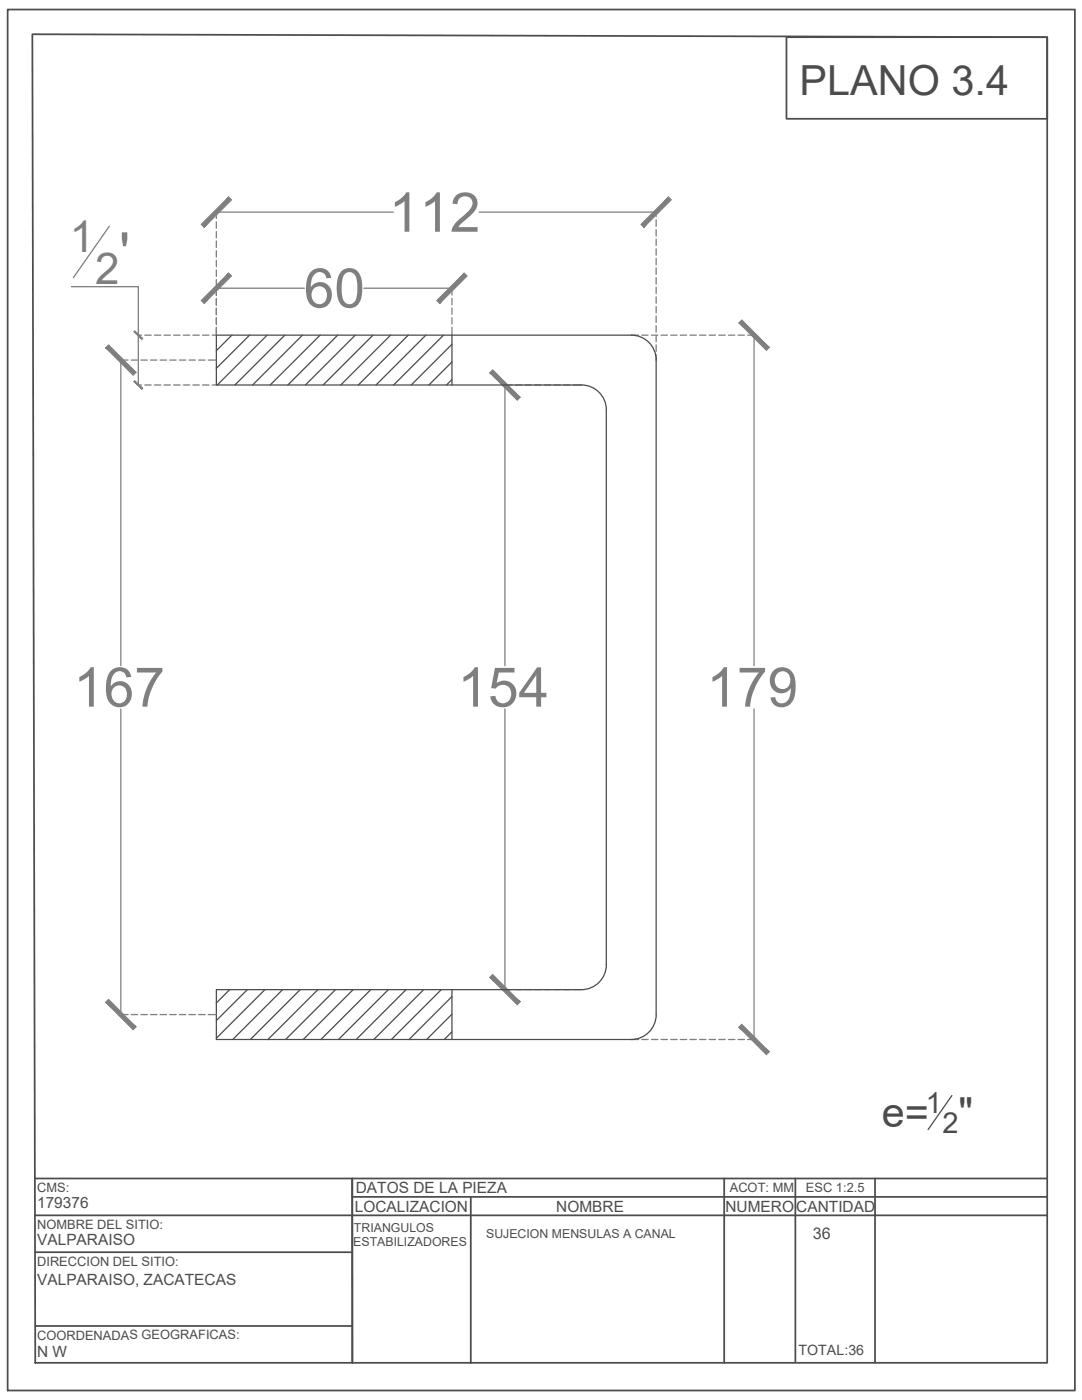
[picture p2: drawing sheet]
<svg xmlns="http://www.w3.org/2000/svg" width="216mm" height="279mm" viewBox="0 0 216 279" stroke-linecap="round" stroke-linejoin="round" font-family="sans-serif">
<!-- layer: Nuevo -->
<g fill="none" stroke="#4c4c4c" stroke-width=".25">
<path d="M46.3 66.9l-3.1 3.1M49.8 66.9l-6.6 6.6M53.3 66.9l-9.9 9.9M56.8 66.9l-9.9 9.9M60.3 66.9l-9.9 9.9M63.9 66.9l-10 9.9M67.4 66.9l-10 9.9M70.9 66.9l-10 9.9M74.4 66.9l-9.9 9.9M77.9 66.9l-9.9 9.9M81.5 66.9l-10 9.9M85 66.9l-10 9.9"/>
<path d="M88.5 66.9l-10 9.9M90.2 68.7l-8.1 8.1M90.2 72.2l-4.6 4.6M90.2 75.7l-1.1 1.1M90.2 66.9v9.9M116 76.8a5 5 0 0 1 5 5v110.7M130.9 71.9v130.6a5 5 0 0 1-4.9 5h-82.8v-10h72.8M130.9 71.9a5 5 0 0 0-4.9-5h-82.8v9.9h72.8M45.8 197.5l-2.6 2.7M49.4 197.5l-6.2 6.2M52.9 197.5l-9.7 9.7M56.4 197.5l-10 10"/>
<path d="M59.9 197.5l-9.9 10M63.4 197.5l-9.9 10M66.9 197.5l-9.9 10M70.5 197.5l-10 10M74 197.5l-10 10M77.5 197.5l-10 10M81 197.5l-9.9 10M84.5 197.5l-9.9 10M88.1 197.5l-10 10M90.2 198.9l-8.6 8.6M90.2 197.5v10M121 192.5a5 5 0 0 1-5 5"/>
<path d="M90.2 202.4l-5.1 5.1M90.2 205.9l-1.5 1.6"/>
</g>
<!-- layer: Cotas -->
<g fill="none" stroke="#7f7f7f" stroke-width=".25">
<path d="M14.2 57.2h13.4v19.6M21.8 45.2l-7.2 10.2M43.2 42.2v1.4M43.2 44.3v1.3M43.2 46.2v1.3M43.2 48.1v1.3M43.2 50v1.3M43.2 52v1.2M43.2 53.9v1.3M43.2 55.8v1.3M43.2 57.4v1.6M43.2 59.6v1.3"/>
<path d="M43.2 57.5h17.5M43.2 42.3h35.3M72.6 57.5h17.6M90.2 57.4v1.5M90.2 59.6v1.2M95.6 42.3h35.3M130.9 42.2v1M130.9 43.9v1.3M130.9 45.8v1.3M130.9 47.7v1.3M130.9 49.6v1.3M130.9 51.6v1.2"/>
<path d="M130.9 53.5v1.3M130.9 55.4v1.3M130.9 57.3v1.3M130.9 59.2v1.3M24 71.9h1.5M24.1 71.9v61M26.2 71.9h1.3M27.5 66.9h.7M27.5 76.8h.7M28.1 71.9h1.3M28.9 66.9h1.3M28.9 76.8h1.3"/>
<path d="M30 71.9h1.3M30.8 66.9h1.3M30.8 76.8h1.3M32 71.9h1.2M32.7 66.9h1.3M32.7 76.8h1.3M33.9 71.9h1.2M34.6 66.9h1.3M34.6 76.8h1.3M35.8 71.9h1.3M36.6 66.9h1.3M36.6 76.8h1.3"/>
<path d="M37.7 71.9h1.3M38.5 66.9h1.3M38.5 76.8h1.3M39.6 71.9h1.3M40.4 66.9h1.3M40.4 76.8h1.3M41.6 71.9h1.5M42.3 66.9h.8M42.3 76.8h.8M43.2 61.5v1.3M43.2 63.4v1.4M43.2 65.3v1.5"/>
<path d="M90.2 61.5v1.2M90.2 63.4v1.3M90.2 65.3v1.5M100.6 76.8h1.6M100.8 76.8v56.1M102.8 76.8h1.3M104.8 76.8h1.2M106.7 76.8h1.3M108.6 76.8h1.3M110.5 76.8h1.3M112.4 76.8h1.3M114.4 76.8h1.6"/>
<path d="M126 66.9h1.4M128.1 66.9h1.2M130 66.9h1.3M130.9 61.2v1.2M130.9 63.1v1.3M130.9 65v1.3M130.9 66.9v1.3M130.9 68.8v1.3M130.9 70.8v1M131.9 66.9h1.3M133.8 66.9h1.3M135.7 66.9h1.3"/>
<path d="M137.7 66.9h1.2M139.6 66.9h1.3M141.5 66.9h1.3M143.4 66.9h1.3M145.3 66.9h1.3M147.3 66.9h1.2M149.2 66.9h1.4M150.5 66.9v66M24.1 141.5v61M100.8 141.5v56M150.5 141.5v66M100.6 197.5h1.6"/>
<path d="M102.8 197.5h1.3M104.8 197.5h1.2M106.7 197.5h1.3M108.6 197.5h1.3M110.5 197.5h1.3M112.4 197.5h1.3M114.4 197.5h1.6M24 202.5h1.5M26.2 202.5h1.3M28.1 202.5h1.3M30 202.5h1.3M32 202.5h1.2"/>
<path d="M33.9 202.5h1.2M35.8 202.5h1.3M37.7 202.5h1.3M39.6 202.5h1.3M41.6 202.5h1.5M126 207.5h1.4M128.1 207.5h1.2M130 207.5h1.3M131.9 207.5h1.3M133.8 207.5h1.3M135.7 207.5h1.3M137.7 207.5h1.2"/>
<path d="M139.6 207.5h1.3M141.5 207.5h1.3M143.4 207.5h1.3M145.3 207.5h1.3M147.3 207.5h1.2M149.2 207.5h1.4"/>
</g>
<!-- layer: 0 -->
<g fill="#7f7f7f" stroke="#7f7f7f" stroke-width=".2">
<path d="M147.4 64.4l5.5 5.5 .6-.6zM147.4 64.4l.6-.6 5.5 5.5z"/>
<path d="M148 204.4l-.6 .6 6.1 4.9zM147.4 205l6.1 4.9-.6 .6z"/>
<path d="M45.6 54.5l-4.9 6.1 5.5-5.5zM45.6 54.5l-4.9 6.1-.6-.6z"/>
<path d="M87.2 60l.5 .6 4.9-6.1zM92.6 54.5l.6 .6-5.5 5.5z"/>
<path d="M45.6 39.3l-4.9 6.1 5.5-5.5zM45.6 39.3l-4.9 6.1-.6-.6z"/>
<path d="M127.9 44.8l.6 .6 4.9-6.1zM133.4 39.3l.6 .6-5.5 5.5z"/>
<path d="M26.9 76l-.2 .1 1.8 1.4zM26.7 76.1l1.8 1.4-.2 .2z"/>
<path d="M26.7 66.2l1.6 1.6 .2-.2zM26.7 66.2l.2-.2 1.6 1.6z"/>
<path d="M97.7 74.4l5.5 5.5 .6-.6zM98.3 73.8l5.5 5.5-6.1-4.9z"/>
<path d="M98.3 194.5l-.6 .6 6.1 4.9zM97.7 195.1l6.1 4.9-.6 .5z"/>
<path d="M21.1 69.4l5.5 5.5 .5-.6zM21.7 68.8l5.4 5.5-6-4.9z"/>
<path d="M21.7 199.4l-.6 .6 6 4.9zM21.1 200l6 4.9-.5 .6z"/>
</g>
<!-- layer: Layer1 -->
<g fill="none" stroke="#4c4c4c" stroke-width=".35">
<path d="M1.5 1.9h213v275.6h-213zM6.5 6.8l202.5 .6v264.6h-202zM156.9 7.4h52.1v16.3h-52.1zM7 235.2h202M70.3 235.2v36.8M70.3 238.9h138.7M93.9 238.9v33.2M144.5 235.2v36.8M158.7 235.2v36.5M174.6 235.2v36.8M7 249.9h63.3M7 242.5h202"/>
<path d="M7 264.6h63.3"/>
</g>
<!-- layer: 0 -->
<path d="M189.9 218.6l-4.7 6.8" fill="none" stroke="#4c4c4c" stroke-width=".25"/>
<g font-size="10.9" fill="#7f7f7f">
<text x="77.6" y="46.2">112</text>
<text x="23.8" y="54.2">'</text>
<text x="60.6" y="61.4">60</text>
<text x="14.6" y="141">167</text>
<text x="91.3" y="141">154</text>
<text x="141" y="141">179</text>
</g>
<g font-size="8.8" fill="#7f7f7f">
<text x="13.9" y="50.3">1</text>
<text x="19" y="56.6">2</text>
</g>
<g font-size="8.3" fill="#4c4c4c">
<text x="159.5" y="18.9">PLANO 3.4</text>
<text x="175.9" y="225">e=</text>
<text x="191.3" y="225">&quot;</text>
</g>
<g font-size="5.8" fill="#4c4c4c">
<text x="184.7" y="222">1</text>
<text x="188.1" y="226.2">2</text>
</g>
<text font-size="3.2" fill="#4c4c4c" x="162.2" y="247.3">36</text>
<g font-size="3.1" fill="#4c4c4c">
<text x="71" y="238.1">DATOS DE LA PIEZA</text>
<text x="7.4" y="241.1">179376</text>
<text x="70.8" y="241.9">LOCALIZACION</text>
<text x="111" y="241.8">NOMBRE</text>
<text x="144.8" y="241.8">NUMERO</text>
<text x="158.9" y="241.8">CANTIDAD</text>
<text x="7.4" y="248.5">VALPARAISO</text>
<text x="7.4" y="256.5">VALPARAISO, ZACATECAS</text>
<text x="7.4" y="270.8">N W</text>
</g>
<text font-size="2.8" fill="#4c4c4c" x="159.3" y="270.4">TOTAL:36</text>
<g font-size="2.6" fill="#4c4c4c">
<text x="7.4" y="238">CMS:</text>
<text x="145.6" y="238">ACOT: MM</text>
<text x="160.8" y="238">ESC 1:2.5</text>
<text x="7.4" y="245.3">NOMBRE DEL SITIO:</text>
<text x="7.4" y="252.7">DIRECCION DEL SITIO:</text>
<text x="7.4" y="267.4">COORDENADAS GEOGRAFICAS:</text>
</g>
<g font-size="2.5" fill="#4c4c4c">
<text x="70.6" y="245.8">TRIANGULOS</text>
<text x="70.5" y="248.8">ESTABILIZADORES</text>
<text x="97" y="247">SUJECION MENSULAS A CANAL</text>
</g>
</svg>
